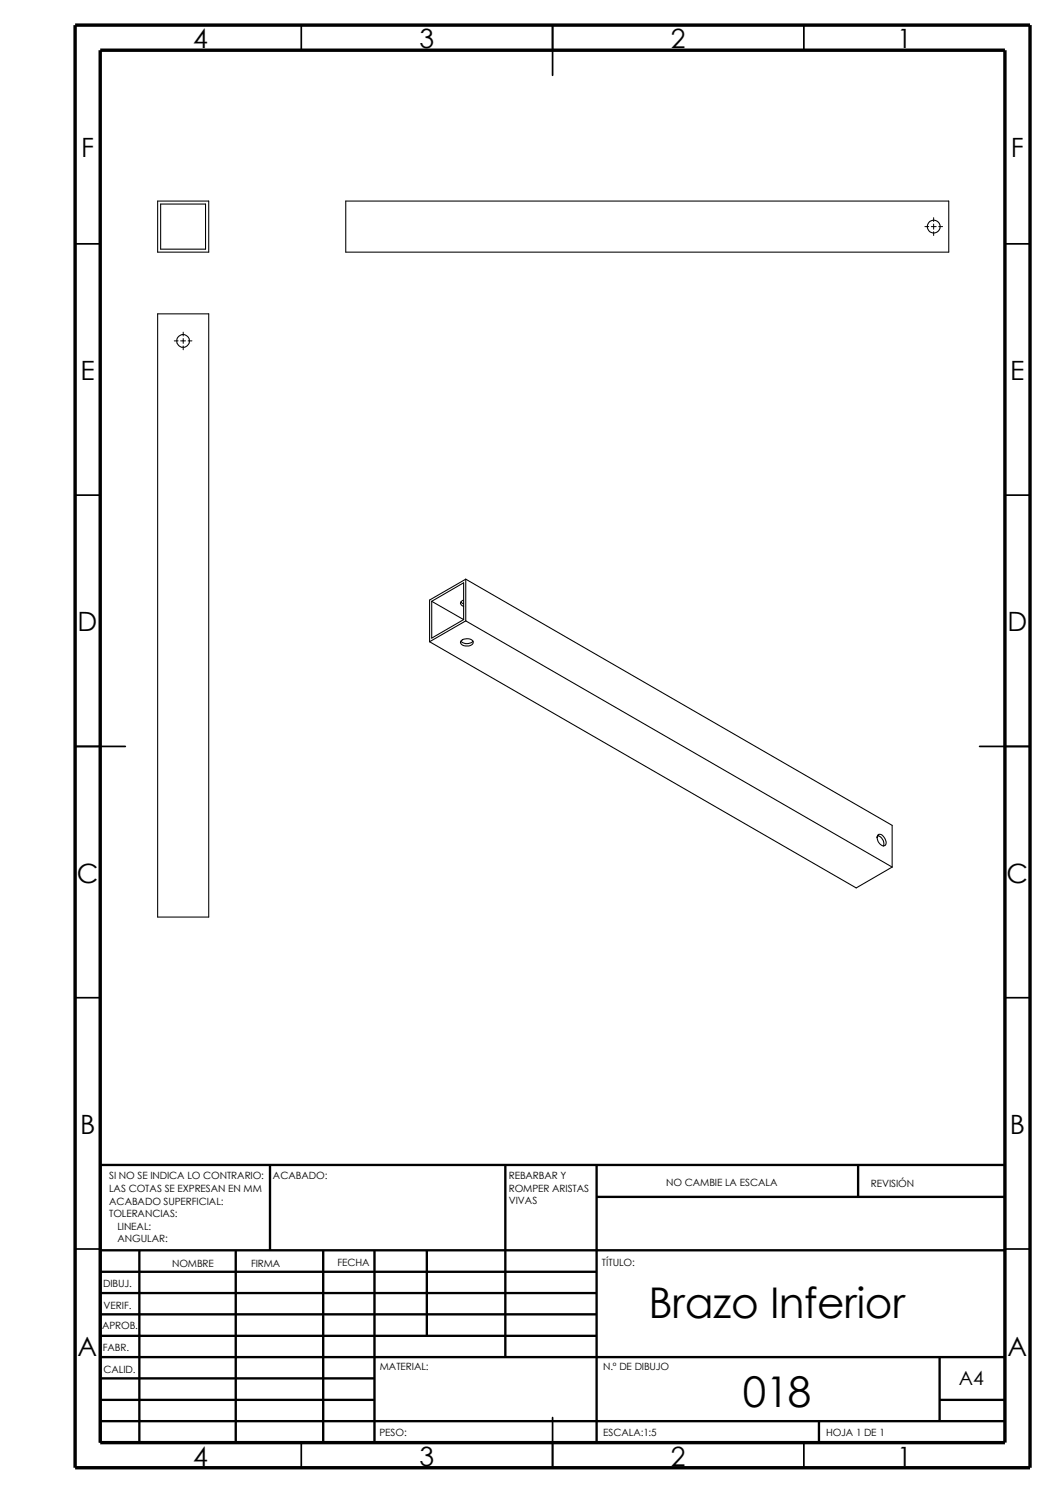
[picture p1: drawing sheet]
<svg xmlns="http://www.w3.org/2000/svg" width="210mm" height="297mm" viewBox="0 0 210 297" stroke-linecap="round" stroke-linejoin="round" font-family="sans-serif">
<g fill="none" stroke="#000" stroke-width=".34">
<path d="M59.9 5v5M109.9 5v10M159.9 5v5M14.9 48.5h5M199.9 48.5h5M14.9 98.5h5M199.9 98.5h5M14.9 148.5h10M194.9 148.5h10M14.9 198.5h5M199.9 198.5h5M14.9 248.5h5"/>
<path d="M199.9 248.5h5M59.9 287v5M109.9 282v10M159.9 287v5"/>
</g>
<g fill="none" stroke="#000" stroke-width=".47">
<path d="M53.7 231.8v17M100.5 231.8v38.2M118.7 231.8v55.2M118.7 238.1h81.2M170.7 231.8v6.3M199.9 231.8h-180v55.2M19.9 248.8h180M19.9 253h98.8M19.9 257.3h98.8M27.7 248.8v38.2M46.9 248.8v38.2M64.3 248.8v38.2"/>
<path d="M74.5 248.8v38.2M84.9 248.8v17M19.9 261.5h98.8M19.9 265.8h98.8M19.9 270h180M19.9 274.2h54.6M19.9 278.5h54.6M186.9 278.5h13M186.9 270v12.7M19.9 282.7h180M162.9 282.7v4.3"/>
</g>
<path d="M14.9 5h190v287h-190zM19.9 10h180v277h-180z" fill="none" stroke="#000" stroke-width=".68" stroke-linecap="butt"/>
<g fill="none" stroke="#000" stroke-width=".21">
<path d="M31.4 40h10.1v10.2h-10.1zM32 40.6h8.9v9h-8.9zM68.8 40h120v10.2h-120zM31.4 62.4h10.1v120.1h-10.1zM85.9 119.6v7.4l6.3-3.7M85.9 119.6l6.3-3.6v7.3M85.9 119.6l6.3 3.7M91.7 119.8l.5 .3M92.2 119.4a.64 .64 0 0 0-.6 .6 .64 .64 0 0 0 .6 .6M92.7 115.2l-7.2 4.2v8.3M92.7 115.2v8.3M92.7 115.2l84.8 49v8.3"/>
<path d="M85.5 127.7l84.8 49 7.2-4.2M91.7 127.6a1.65 1.65 0 0 0 2.4 0M91.8 127.4a1.66 1.66 0 0 1 2.3 .3 1.19 1.19 0 0 1-1.7 .8l-.7-.4a.43 .43 0 0 1 .1-.7zM92.7 123.5l-7.2 4.2M92.7 123.5l84.8 49M174.6 166.2a1.7 1.7 0 0 1 1.2 2.1M174.7 166.1a1.2 1.2 0 0 1 1.5 1 .69 .69 0 0 1-.1 1.1 .69 .69 0 0 1-1-.3 1.5 1.5 0 0 1-.4-1.8zM174.8 166.3l-.3 .2"/>
<circle cx="185.8" cy="45.1" r="1.27"/>
<circle cx="36.4" cy="67.8" r="1.27"/>
</g>
<path d="M184 45.1h.8M185.3 45.1h1M185.8 43.3v.8M185.8 44.6v1M185.8 46.1v.8M186.8 45.1h.7M34.7 67.8h.7M35.9 67.8h1M36.4 66.1v.7M36.4 67.4v.9M36.4 68.8v.8M37.4 67.8h.8" fill="none" stroke="#000" stroke-width=".2"/>
<g font-size="8.4">
<text x="129" y="262.3">Brazo Inferior</text>
<text x="147.8" y="280">018</text>
</g>
<g font-size="5.3">
<text x="38.4" y="9.6">4</text>
<text x="83.4" y="9.6">3</text>
<text x="133.5" y="9.6">2</text>
<text x="178.5" y="9.6">1</text>
<text x="16.1" y="31.3">F</text>
<text x="201.1" y="31.3">F</text>
<text x="16" y="75.6">E</text>
<text x="201" y="75.6">E</text>
<text x="15.5" y="125.6">D</text>
<text x="200.4" y="125.6">D</text>
<text x="15.3" y="175.6">C</text>
<text x="200.3" y="175.6">C</text>
<text x="15.9" y="225.6">B</text>
<text x="200.9" y="225.6">B</text>
<text x="15.5" y="269.8">A</text>
<text x="200.4" y="269.8">A</text>
<text x="38.4" y="291.6">4</text>
<text x="83.4" y="291.6">3</text>
<text x="133.5" y="291.6">2</text>
<text x="178.5" y="291.6">1</text>
</g>
<text font-size="3.9" x="190.8" y="275.5">A4</text>
<g font-size="2">
<text x="21.7" y="234.7">SI NO SE INDICA LO CONTRARIO:</text>
<text x="21.7" y="237.2">LAS COTAS SE EXPRESAN EN MM</text>
<text x="21.7" y="239.6">ACABADO SUPERFICIAL:</text>
<text x="54.3" y="234.7">ACABADO:</text>
<text x="101.2" y="239.6">VIVAS</text>
<text x="101.2" y="234.6">REBARBAR Y</text>
<text x="101.2" y="237.1">ROMPER ARISTAS</text>
<text x="132.5" y="236">NO CAMBIE LA ESCALA</text>
<text x="173.3" y="236.2">REVISIÓN</text>
<text x="21.7" y="242.1">TOLERANCIAS:</text>
<text x="23.4" y="244.6">LINEAL:</text>
<text x="23.4" y="247.1">ANGULAR:</text>
<text x="67.1" y="252">FECHA</text>
<text x="119.8" y="252">TÍTULO:</text>
<text x="20.5" y="256.1">DIBUJ.</text>
<text x="34.2" y="252.1">NOMBRE</text>
<text x="50" y="252">FIRMA</text>
<text x="20.6" y="260.4">VERIF.</text>
<text x="20.3" y="264.5">APROB.</text>
<text x="20.4" y="268.8">FABR.</text>
<text x="20.6" y="273.2">CALID.</text>
<text x="75.6" y="272.6">MATERIAL:</text>
<text x="120" y="272.6">N.º DE DIBUJO</text>
<text x="75.5" y="285.6">PESO:</text>
<text x="120" y="285.7">ESCALA:1:5</text>
<text x="164.4" y="285.7">HOJA 1 DE 1</text>
</g>
</svg>
